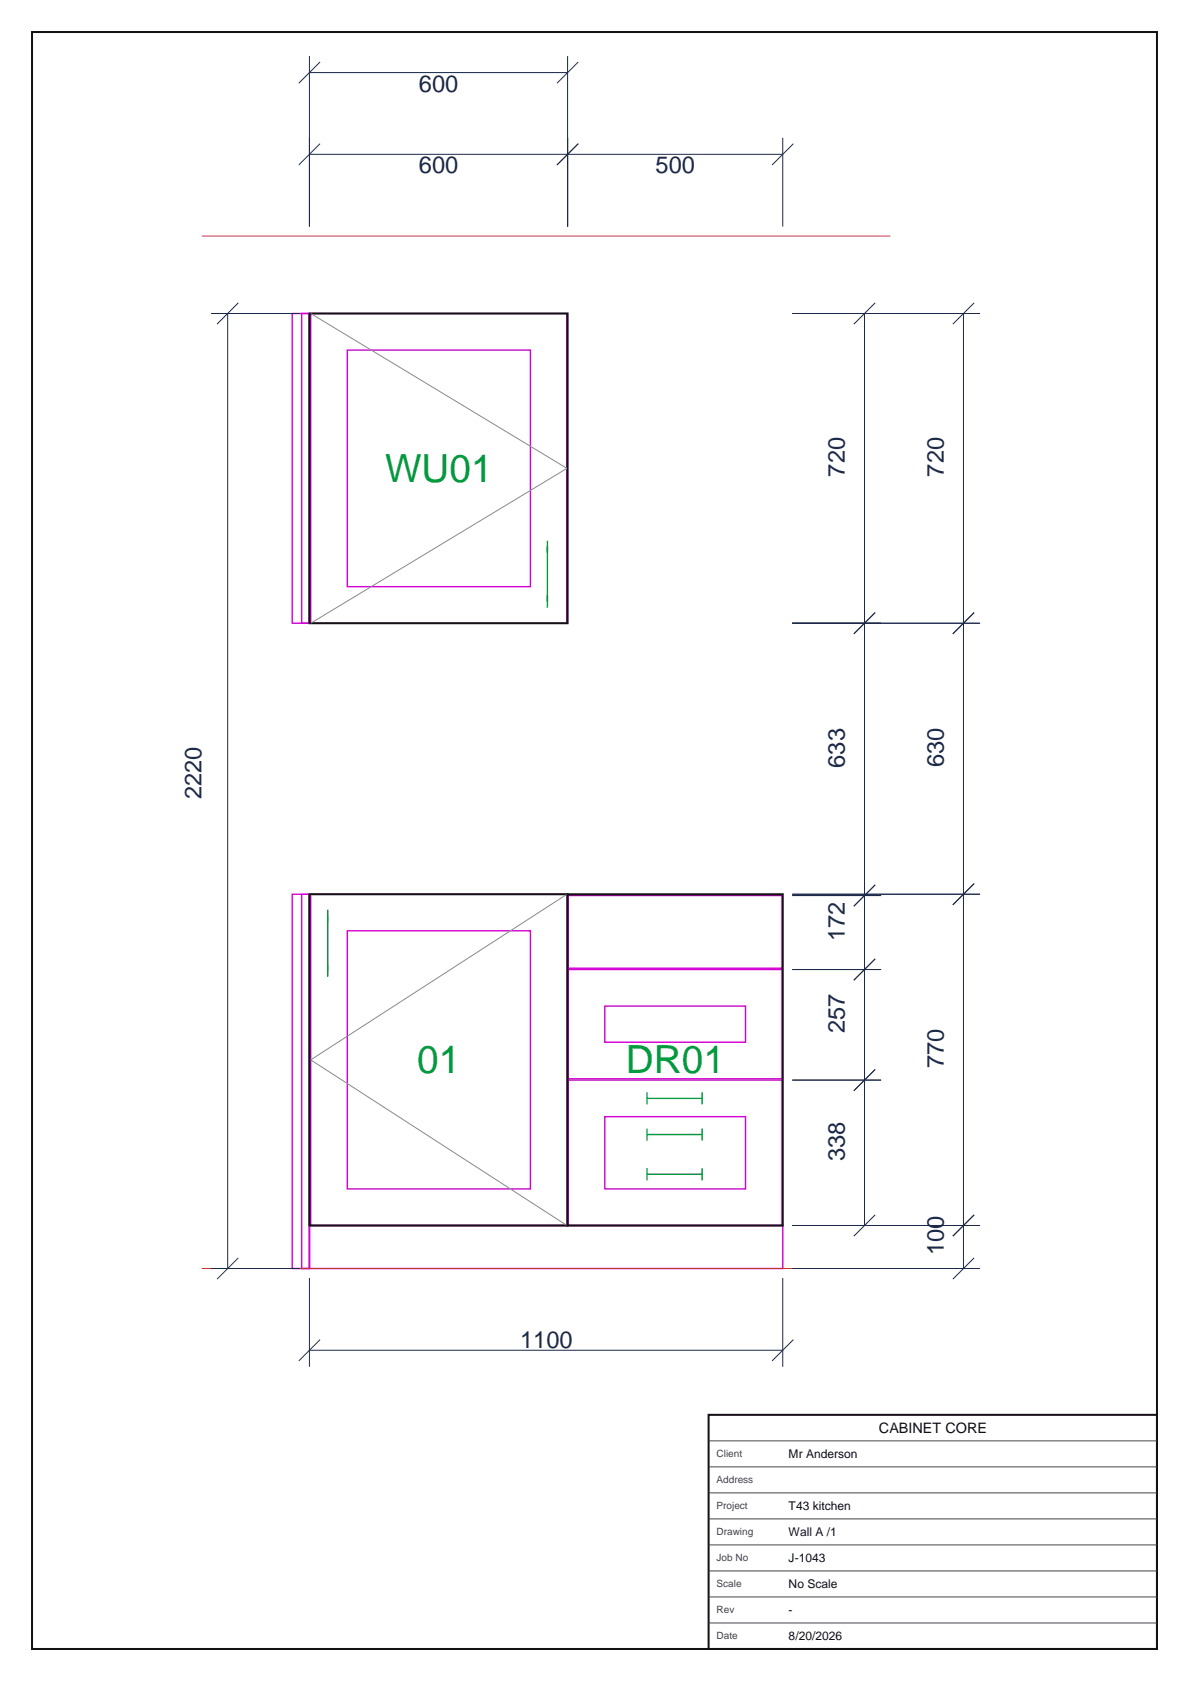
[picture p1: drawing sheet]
<svg xmlns="http://www.w3.org/2000/svg" width="297mm" height="420mm" viewBox="0 0 297 420" stroke-linecap="round" stroke-linejoin="round" font-family="sans-serif">
<g fill="none" stroke="#d400d4" stroke-width=".35">
<path d="M73 78.3h4.3v77.4h-4.3zM75.4 78.3h1.9v77.4h-1.9zM77.6 78.3h64v77.4h-64zM86.8 87.5h45.7v59.1h-45.7zM73 223.4h4.3v93.5h-4.3zM75.4 223.4h1.9v93.5h-1.9zM77.6 223.4h64v82.8h-64zM86.8 232.6h45.7v64.5h-45.7zM141.9 223.8h53.5v18.1h-53.5zM141.9 242.2h53.5v27.3h-53.5zM151.1 251.4h35.1v9h-35.1zM141.9 269.9h53.5v36.3h-53.5z"/>
<path d="M151.1 279h35.1v18.1h-35.1zM77.3 306.2h118.2v10.7h-118.2z"/>
</g>
<path d="M8 8h281v404h-281zM77.3 78.3h64.5v77.4h-64.5zM77.3 223.4h64.5v82.8h-64.5zM141.8 223.4h53.7v82.8h-53.7zM177 353.5h112v58.5h-112z" fill="none" stroke="#121212" stroke-width=".5"/>
<path d="M77.6 78.3l64 38.7-64 38.7M141.6 223.4l-64 41.4 64 41.4" fill="none" stroke="#8a8a8a" stroke-width=".25"/>
<path d="M136.7 135.1v16.7M81.9 227.3v16.8M161.6 274.4h13.8M161.6 272.9v3M175.4 272.9v3M161.6 282v3M161.6 291.9v3M161.6 283.5h13.8M161.6 293.4h13.8M175.4 282v3M175.4 291.9v3" fill="none" stroke="#00993d" stroke-width=".35"/>
<path d="M50.4 59h172M50.4 316.9h172" fill="none" stroke="#bf382b" stroke-width=".25"/>
<g fill="none" stroke="#1c294a" stroke-width=".25">
<path d="M77.3 14v42.6M77.3 18.1h64.5M80 15.5l-5.4 5.3M141.8 14v42.6M144.4 15.5l-5.3 5.3M77.3 38.6h118.2M80 35.9l-5.4 5.3M144.4 35.9l-5.3 5.3M195.5 34.4v22.2M198.2 35.9l-5.3 5.3M52.7 78.3h22.2M56.9 78.3v238.6"/>
<path d="M59.5 75.7l-5.3 5.3M197.9 78.3h46.9M215.9 78.3v227.9M218.6 75.7l-5.3 5.3M240.7 78.3v238.6M243.3 75.7l-5.3 5.3M197.9 155.7h46.9M218.6 153.1l-5.3 5.3M243.3 153.1l-5.3 5.3M197.9 223.8h22.2M197.9 223.4h46.9M218.6 239.6l-5.3 5.3"/>
<path d="M218.6 221.1l-5.3 5.3M243.3 220.8l-5.3 5.3M197.9 242.2h22.2M197.9 269.9h22.2M218.6 267.2l-5.3 5.3M52.7 316.9h22.2M59.5 314.3l-5.3 5.3M77.3 319.3v22.2M195.5 319.3v22.2M197.9 306.2h46.9M197.9 316.9h46.9M218.6 303.5l-5.3 5.4"/>
<path d="M243.3 314.3l-5.3 5.3M243.3 303.5l-5.3 5.4M77.3 337.4h118.2M80 334.7l-5.4 5.3M198.2 334.7l-5.3 5.3"/>
</g>
<path d="M177 360h112M177 366.5h112M177 373h112M177 379.5h112M177 386h112M177 392.5h112M177 399h112M177 405.5h112" fill="none" stroke="#454545" stroke-width=".25"/>
<g font-size="9.7" fill="#009a3d">
<text x="96.2" y="120.4">WU01</text>
<text x="104.2" y="268.2">01</text>
<text x="156.4" y="268.2">DR01</text>
</g>
<g font-size="5.9" fill="#1b2a4a">
<text x="104.7" y="22.9">600</text>
<text x="104.7" y="43.3">600</text>
<text x="163.8" y="43.3">500</text>
<text x="211.1" y="119.1" transform="rotate(-90 211.1 119.1)">720</text>
<text x="235.8" y="119.1" transform="rotate(-90 235.8 119.1)">720</text>
<text x="211.1" y="191.8" transform="rotate(-90 211.1 191.8)">633</text>
<text x="235.8" y="191.6" transform="rotate(-90 235.8 191.6)">630</text>
<text x="50.4" y="199.7" transform="rotate(-90 50.4 199.7)">2220</text>
<text x="211.1" y="235.1" transform="rotate(-90 211.1 235.1)">172</text>
<text x="211.1" y="258.1" transform="rotate(-90 211.1 258.1)">257</text>
<text x="235.8" y="266.9" transform="rotate(-90 235.8 266.9)">770</text>
<text x="211.1" y="290.1" transform="rotate(-90 211.1 290.1)">338</text>
<text x="235.8" y="313.6" transform="rotate(-90 235.8 313.6)">100</text>
<text x="129.9" y="336.8">1100</text>
</g>
<text font-size="3.6" fill="#111" x="219.6" y="358">CABINET CORE</text>
<g font-size="3" fill="#111">
<text x="197" y="364.3">Mr Anderson</text>
<text x="197" y="377.3">T43 kitchen</text>
<text x="197" y="383.8">Wall A /1</text>
<text x="197" y="390.3">J-1043</text>
<text x="197" y="396.8">No Scale</text>
<text x="197" y="403.3">-</text>
<text x="197" y="409.8">8/20/2026</text>
</g>
<g font-size="2.5" fill="#444">
<text x="179" y="364.1">Client</text>
<text x="179" y="370.6">Address</text>
<text x="179" y="377.1">Project</text>
<text x="179" y="383.6">Drawing</text>
<text x="179" y="390.1">Job No</text>
<text x="179" y="396.6">Scale</text>
<text x="179" y="403.1">Rev</text>
<text x="179" y="409.6">Date</text>
</g>
</svg>
